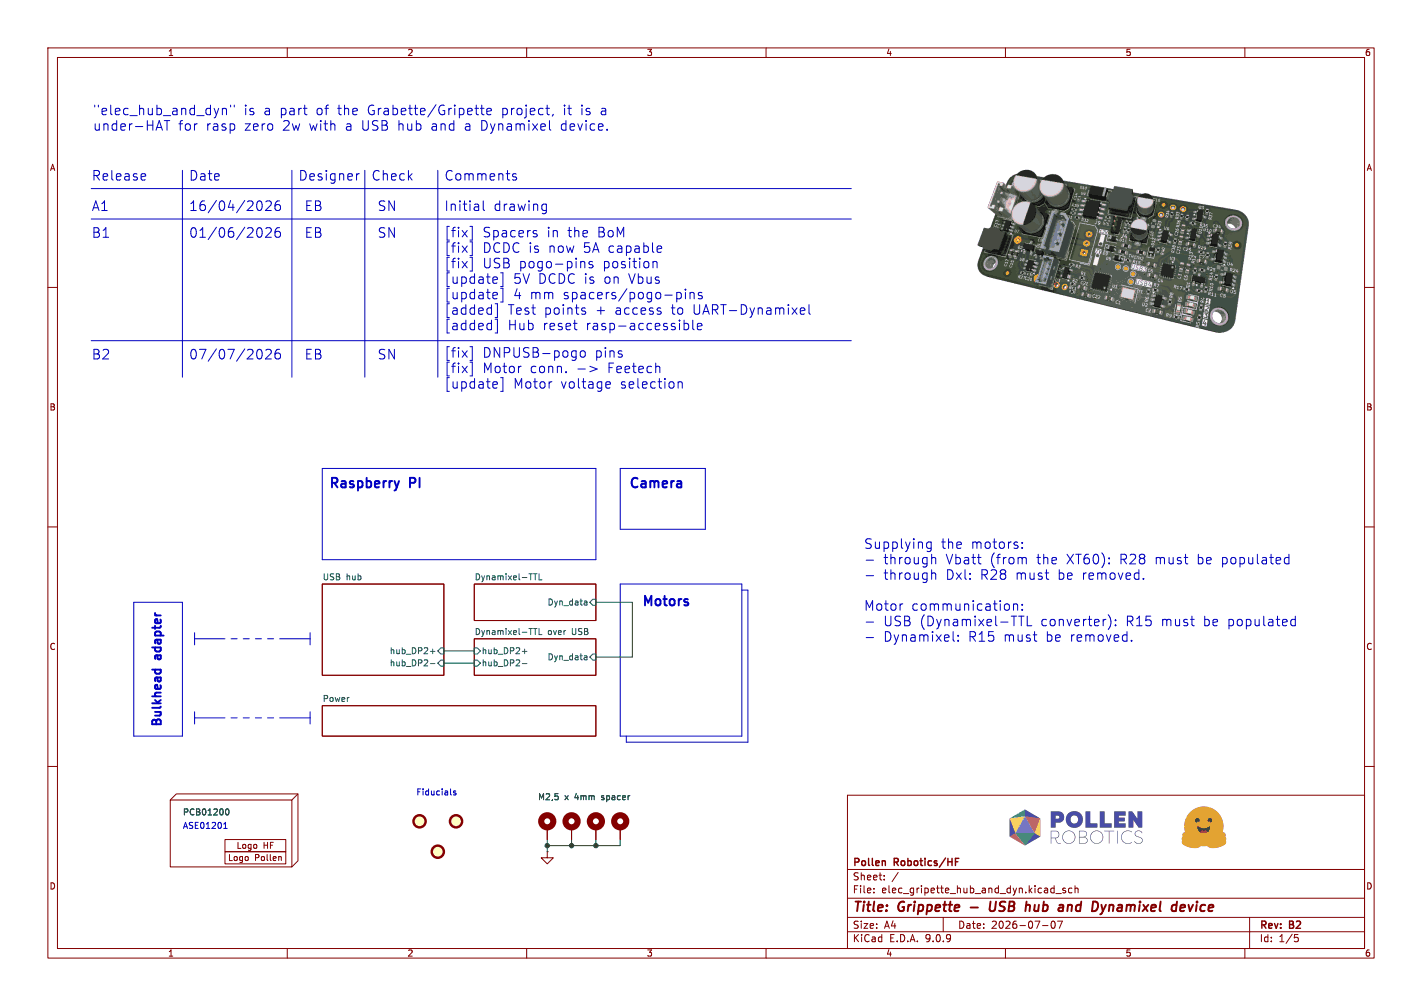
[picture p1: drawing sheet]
(kicad_sch
 (version 20250114)
 (generator "eeschema")
 (generator_version "9.0")
 (paper "A4")
 (title_block
  (title "Grippette - USB hub and Dynamixel device")
  (date "2026-07-07")
  (rev "B2")
  (company "Pollen Robotics/HF"))
 (lib_symbols
  (symbol "Library_Pollen:Logo HF 2025" (exclude_from_sim no) (in_bom yes) (on_board yes)
   (property "Reference" "H" (at 1.27 1.27 0) (effects (font (size 1.27 1.27))))
   (property "Value" "Logo HF 2025" (at 8.89 -3.81 0) (effects (font (size 1.27 1.27)) (hide yes)))
   (property "Footprint" "Library_Pollen:Logo_HF_2025" (at 0 0 0) (effects (font (size 1.27 1.27)) (hide yes)))
   (property "Datasheet" "" (at 0 0 0) (effects (font (size 1.27 1.27)) (hide yes)))
   (property "Description" "" (at 0 0 0) (effects (font (size 1.27 1.27)) (hide yes)))
   (symbol "Logo HF 2025_0_0"
    (rectangle (start 0 0) (end 12.7 -2.54) (stroke (width 0) (type default)) (fill (type none))))
   (symbol "Logo HF 2025_1_1"
    (text "Logo HF" (at 6.35 -1.27 0) (effects (font (size 1.27 1.27)))))
   (embedded_fonts no))
  (symbol "Library_Pollen:Logo Pollen 2021" (exclude_from_sim no) (in_bom yes) (on_board yes)
   (property "Reference" "H" (at 1.27 1.27 0) (effects (font (size 1.27 1.27))))
   (property "Value" "Logo Pollen 2021" (at 8.89 -3.81 0) (effects (font (size 1.27 1.27)) (hide yes)))
   (property "Footprint" "" (at 0 0 0) (effects (font (size 1.27 1.27)) (hide yes)))
   (property "Datasheet" "" (at 0 0 0) (effects (font (size 1.27 1.27)) (hide yes)))
   (property "Description" "" (at 0 0 0) (effects (font (size 1.27 1.27)) (hide yes)))
   (symbol "Logo Pollen 2021_0_0"
    (rectangle (start 0 0) (end 12.7 -2.54) (stroke (width 0) (type default)) (fill (type none)))
    (text "Logo Pollen" (at 6.35 -1.27 0) (effects (font (size 1.27 1.27)))))
   (embedded_fonts no))
  (symbol "Library_Pollen:PCB" (exclude_from_sim no) (in_bom yes) (on_board no)
   (property "Reference" "H" (at 2.54 2.54 0) (effects (font (size 1.27 1.27))))
   (property "Value" "PCB" (at 2.54 -15.24 0) (effects (font (size 1.27 1.27))))
   (property "Footprint" "" (at 0 0 0) (effects (font (size 1.27 1.27)) (hide yes)))
   (property "Datasheet" "" (at 0 0 0) (effects (font (size 1.27 1.27)) (hide yes)))
   (property "Description" "" (at 0 0 0) (effects (font (size 1.27 1.27)) (hide yes)))
   (symbol "PCB_0_0"
    (polyline (pts (xy 0 0) (xy 1.27 1.27) (xy 26.67 1.27) (xy 26.67 -12.7) (xy 25.4 -13.97)) (stroke (width 0) (type default)) (fill (type none)))
    (polyline (pts (xy 26.67 1.27) (xy 25.4 0)) (stroke (width 0) (type default)) (fill (type none))))
   (symbol "PCB_0_1"
    (rectangle (start 0 0) (end 25.4 -13.97) (stroke (width 0) (type default)) (fill (type none))))
   (embedded_fonts no))
  (symbol "Mechanical:Fiducial" (exclude_from_sim no) (in_bom yes) (on_board yes)
   (property "Reference" "FID" (at 0 5.08 0) (effects (font (size 1.27 1.27))))
   (property "Value" "Fiducial" (at 0 3.175 0) (effects (font (size 1.27 1.27))))
   (property "Footprint" "" (at 0 0 0) (effects (font (size 1.27 1.27)) (hide yes)))
   (property "Datasheet" "~" (at 0 0 0) (effects (font (size 1.27 1.27)) (hide yes)))
   (property "Description" "Fiducial Marker" (at 0 0 0) (effects (font (size 1.27 1.27)) (hide yes)))
   (symbol "Fiducial_0_1"
    (circle (center 0 0) (radius 1.27) (stroke (width 0.508) (type default)) (fill (type background))))
   (embedded_fonts no))
  (symbol "Mechanical:MountingHole_Pad"
   (pin_numbers (hide yes))
   (pin_names
    (offset 1.016) (hide yes)) (exclude_from_sim no) (in_bom no) (on_board yes)
   (property "Reference" "H" (at 0 6.35 0) (effects (font (size 1.27 1.27))))
   (property "Value" "MountingHole_Pad" (at 0 4.445 0) (effects (font (size 1.27 1.27))))
   (property "Footprint" "" (at 0 0 0) (effects (font (size 1.27 1.27)) (hide yes)))
   (property "Datasheet" "~" (at 0 0 0) (effects (font (size 1.27 1.27)) (hide yes)))
   (property "Description" "Mounting Hole with connection" (at 0 0 0) (effects (font (size 1.27 1.27)) (hide yes)))
   (symbol "MountingHole_Pad_0_1"
    (circle (center 0 1.27) (radius 1.27) (stroke (width 1.27) (type default)) (fill (type none))))
   (symbol "MountingHole_Pad_1_1"
    (pin input line (at 0 -2.54 90) (length 2.54) (name "1" (effects (font (size 1.27 1.27)))) (number "1" (effects (font (size 1.27 1.27))))))
   (embedded_fonts no))
  (symbol "power:GND"
   (power)
   (pin_numbers (hide yes))
   (pin_names
    (offset 0) (hide yes)) (exclude_from_sim no) (in_bom yes) (on_board yes)
   (property "Reference" "#PWR" (at 0 -6.35 0) (effects (font (size 1.27 1.27)) (hide yes)))
   (property "Value" "GND" (at 0 -3.81 0) (effects (font (size 1.27 1.27))))
   (property "Footprint" "" (at 0 0 0) (effects (font (size 1.27 1.27)) (hide yes)))
   (property "Datasheet" "" (at 0 0 0) (effects (font (size 1.27 1.27)) (hide yes)))
   (property "Description" "Power symbol creates a global label with name \"GND\" , ground" (at 0 0 0) (effects (font (size 1.27 1.27)) (hide yes)))
   (symbol "GND_0_1"
    (polyline (pts (xy 0 0) (xy 0 -1.27) (xy 1.27 -1.27) (xy 0 -2.54) (xy -1.27 -1.27) (xy 0 -1.27)) (stroke (width 0) (type default)) (fill (type none))))
   (symbol "GND_1_1"
    (pin power_in line (at 0 0 270) (length 0) (name "~" (effects (font (size 1.27 1.27)))) (number "1" (effects (font (size 1.27 1.27))))))
   (embedded_fonts no)))
 (bus_alias "GPIO"
  (members "ID_SD" "ID_SC" "IO_02" "IO_03" "IO_04" "IO_05" "IO_06" "IO_07"
   "IO_08" "IO_09" "IO_10" "IO_11" "IO_12" "IO_13" "IO_14" "IO_15" "IO_16"
   "IO_17" "IO_18" "IO_19" "IO_20" "IO_21" "IO_22" "IO_23" "IO_24" "IO_25"
   "IO_26" "IO_27"))
 (text "B2"
  (exclude_from_sim no)
  (at 19.05 75.438 0)
  (effects (font (size 2.0066 2.0066)) (justify left bottom)))
 (text "Date"
  (exclude_from_sim no)
  (at 39.37 38.1 0)
  (effects (font (size 2.0066 2.0066)) (justify left bottom)))
 (text "[fix] Spacers in the BoM\n[fix] DCDC is now 5A capable\n[fix] USB pogo-pins position\n[update] 5V DCDC is on Vbus\n[update] 4 mm spacers/pogo-pins\n[added] Test points + access to UART-Dynamixel\n[added] Hub reset rasp-accessible"
  (exclude_from_sim no)
  (at 92.71 69.342 0)
  (effects (font (size 2.0066 2.0066)) (justify left bottom)))
 (text "Check"
  (exclude_from_sim no)
  (at 77.47 38.1 0)
  (effects (font (size 2.0066 2.0066)) (justify left bottom)))
 (text "Release"
  (exclude_from_sim no)
  (at 19.05 38.1 0)
  (effects (font (size 2.0066 2.0066)) (justify left bottom)))
 (text "Fiducials"
  (exclude_from_sim no)
  (at 86.868 166.37 0)
  (effects (font (size 1.27 1.27)) (justify left bottom)))
 (text "ASE01201"
  (exclude_from_sim no)
  (at 38.1 173.355 0)
  (effects (font (size 1.27 1.27)) (justify left bottom)))
 (text "A1"
  (exclude_from_sim no)
  (at 19.05 44.45 0)
  (effects (font (size 2.0066 2.0066)) (justify left bottom)))
 (text "Motors"
  (exclude_from_sim no)
  (at 139.192 125.73 0)
  (effects (font (size 2 2) (thickness 0.4)
    (bold yes))))
 (text "Supplying the motors:\n- through Vbatt (from the XT60): R28 must be populated\n- through Dxl: R28 must be removed.\n\nMotor communication:\n- USB (Dynamixel-TTL converter): R15 must be populated\n- Dynamixel: R15 must be removed."
  (exclude_from_sim no)
  (at 180.34 134.366 0)
  (effects (font (size 2.0066 2.0066)) (justify left bottom)))
 (text "Raspberry PI"
  (exclude_from_sim no)
  (at 78.486 101.092 0)
  (effects (font (size 2 2) (thickness 0.4)
    (bold yes))))
 (text "EB"
  (exclude_from_sim no)
  (at 63.5 44.45 0)
  (effects (font (size 2.0066 2.0066)) (justify left bottom)))
 (text "Camera"
  (exclude_from_sim no)
  (at 137.16 101.092 0)
  (effects (font (size 2 2) (thickness 0.4)
    (bold yes))))
 (text "Initial drawing"
  (exclude_from_sim no)
  (at 92.71 44.45 0)
  (effects (font (size 2.0066 2.0066)) (justify left bottom)))
 (text "EB"
  (exclude_from_sim no)
  (at 63.5 50.038 0)
  (effects (font (size 2.0066 2.0066)) (justify left bottom)))
 (text "SN"
  (exclude_from_sim no)
  (at 78.74 75.438 0)
  (effects (font (size 2.0066 2.0066)) (justify left bottom)))
 (text "\"elec_hub_and_dyn\" is a part of the Grabette/Gripette project, it is a \nunder-HAT for rasp zero 2w with a USB hub and a Dynamixel device."
  (exclude_from_sim no)
  (at 19.304 27.686 0)
  (effects (font (size 2.0066 2.0066)) (justify left bottom)))
 (text "Designer"
  (exclude_from_sim no)
  (at 62.23 38.1 0)
  (effects (font (size 2.0066 2.0066)) (justify left bottom)))
 (text "[fix] DNP USB-pogo pins\n[fix] Motor conn. -> Feetech\n[update] Motor voltage selection"
  (exclude_from_sim no)
  (at 92.71 81.534 0)
  (effects (font (size 2.0066 2.0066)) (justify left bottom)))
 (text "EB"
  (exclude_from_sim no)
  (at 63.5 75.438 0)
  (effects (font (size 2.0066 2.0066)) (justify left bottom)))
 (text "Bulkhead adapter"
  (exclude_from_sim no)
  (at 32.766 139.954 90)
  (effects (font (size 1.8 1.8) (thickness 0.4)
    (bold yes))))
 (text "ToDo:\n - still the USB does not operate (pogo-pins? rasp-gadget-mode?)\n - for using only the dynamixel/feetech, one need to remove R28, \n   but then it is required to inject Vbus into Vbat: add an extra\n   0R for that."
  (exclude_from_sim no)
  (at 54.61 92.71 0)
  (effects (font (size 2.0066 2.0066)) (justify left bottom)))
 (text "07/07/2026"
  (exclude_from_sim no)
  (at 39.37 75.438 0)
  (effects (font (size 2.0066 2.0066)) (justify left bottom)))
 (text "SN"
  (exclude_from_sim no)
  (at 78.74 50.038 0)
  (effects (font (size 2.0066 2.0066)) (justify left bottom)))
 (text "01/06/2026"
  (exclude_from_sim no)
  (at 39.37 50.038 0)
  (effects (font (size 2.0066 2.0066)) (justify left bottom)))
 (text "SN"
  (exclude_from_sim no)
  (at 78.74 44.45 0)
  (effects (font (size 2.0066 2.0066)) (justify left bottom)))
 (text "B1"
  (exclude_from_sim no)
  (at 19.05 50.038 0)
  (effects (font (size 2.0066 2.0066)) (justify left bottom)))
 (text "Comments"
  (exclude_from_sim no)
  (at 92.71 38.1 0)
  (effects (font (size 2.0066 2.0066)) (justify left bottom)))
 (text "16/04/2026"
  (exclude_from_sim no)
  (at 39.37 44.45 0)
  (effects (font (size 2.0066 2.0066)) (justify left bottom)))
 (junction
  (at 114.3 176.53)
  (diameter 0)
  (color 0 0 0 0))
 (junction
  (at 124.46 176.53)
  (diameter 0)
  (color 0 0 0 0))
 (junction
  (at 119.38 176.53)
  (diameter 0)
  (color 0 0 0 0))
 (wire
  (pts (xy 124.46 125.73) (xy 132.08 125.73))
  (stroke (width 0) (type default)))
 (polyline
  (pts (xy 154.94 123.19) (xy 156.21 123.19))
  (stroke (width 0) (type default)))
 (wire
  (pts (xy 114.3 176.53) (xy 114.3 177.8))
  (stroke (width 0) (type default)))
 (polyline
  (pts (xy 129.54 121.92) (xy 129.54 153.67))
  (stroke (width 0) (type default)))
 (polyline
  (pts (xy 40.64 133.35) (xy 46.99 133.35))
  (stroke (width 0) (type default)))
 (polyline
  (pts (xy 40.64 132.08) (xy 40.64 134.62))
  (stroke (width 0) (type default)))
 (wire
  (pts (xy 124.46 176.53) (xy 119.38 176.53))
  (stroke (width 0) (type default)))
 (polyline
  (pts (xy 67.31 97.79) (xy 67.31 116.84))
  (stroke (width 0) (type default)))
 (polyline
  (pts (xy 40.64 148.59) (xy 40.64 151.13))
  (stroke (width 0) (type default)))
 (polyline
  (pts (xy 91.44 35.56) (xy 91.44 78.74))
  (stroke (width 0) (type default)))
 (polyline
  (pts (xy 129.54 97.79) (xy 129.54 110.49))
  (stroke (width 0) (type default)))
 (polyline
  (pts (xy 27.94 125.73) (xy 27.94 153.67))
  (stroke (width 0) (type default)))
 (polyline
  (pts (xy 64.77 132.08) (xy 64.77 134.62))
  (stroke (width 0) (type default)))
 (polyline
  (pts (xy 147.32 110.49) (xy 147.32 97.79))
  (stroke (width 0) (type default)))
 (polyline
  (pts (xy 124.46 97.79) (xy 67.31 97.79))
  (stroke (width 0) (type default)))
 (polyline
  (pts (xy 38.1 35.56) (xy 38.1 78.74))
  (stroke (width 0) (type default)))
 (polyline
  (pts (xy 58.42 149.86) (xy 64.77 149.86))
  (stroke (width 0) (type default)))
 (wire
  (pts (xy 124.46 176.53) (xy 129.54 176.53))
  (stroke (width 0) (type default)))
 (polyline
  (pts (xy 154.94 153.67) (xy 154.94 121.92))
  (stroke (width 0) (type default)))
 (wire
  (pts (xy 132.08 137.16) (xy 124.46 137.16))
  (stroke (width 0) (type default)))
 (polyline
  (pts (xy 156.21 123.19) (xy 156.21 154.94))
  (stroke (width 0) (type default)))
 (polyline
  (pts (xy 19.05 45.72) (xy 177.8 45.72))
  (stroke (width 0) (type default)))
 (polyline
  (pts (xy 55.88 133.35) (xy 57.15 133.35))
  (stroke (width 0) (type default)))
 (wire
  (pts (xy 92.71 138.43) (xy 99.06 138.43))
  (stroke (width 0) (type default)))
 (wire
  (pts (xy 119.38 175.26) (xy 119.38 176.53))
  (stroke (width 0) (type default)))
 (polyline
  (pts (xy 38.1 153.67) (xy 38.1 125.73))
  (stroke (width 0) (type default)))
 (polyline
  (pts (xy 50.8 133.35) (xy 52.07 133.35))
  (stroke (width 0) (type default)))
 (polyline
  (pts (xy 53.34 133.35) (xy 54.61 133.35))
  (stroke (width 0) (type default)))
 (wire
  (pts (xy 132.08 125.73) (xy 132.08 137.16))
  (stroke (width 0) (type default)))
 (polyline
  (pts (xy 48.26 149.86) (xy 49.53 149.86))
  (stroke (width 0) (type default)))
 (polyline
  (pts (xy 130.81 153.67) (xy 130.81 154.94))
  (stroke (width 0) (type default)))
 (wire
  (pts (xy 129.54 175.26) (xy 129.54 176.53))
  (stroke (width 0) (type default)))
 (polyline
  (pts (xy 129.54 153.67) (xy 154.94 153.67))
  (stroke (width 0) (type default)))
 (polyline
  (pts (xy 50.8 149.86) (xy 52.07 149.86))
  (stroke (width 0) (type default)))
 (polyline
  (pts (xy 156.21 154.94) (xy 130.81 154.94))
  (stroke (width 0) (type default)))
 (polyline
  (pts (xy 27.94 153.67) (xy 38.1 153.67))
  (stroke (width 0) (type default)))
 (polyline
  (pts (xy 124.46 116.84) (xy 124.46 97.79))
  (stroke (width 0) (type default)))
 (polyline
  (pts (xy 60.96 35.56) (xy 60.96 78.74))
  (stroke (width 0) (type default)))
 (polyline
  (pts (xy 76.2 35.56) (xy 76.2 78.74))
  (stroke (width 0) (type default)))
 (polyline
  (pts (xy 19.05 39.37) (xy 177.8 39.37))
  (stroke (width 0) (type default)))
 (polyline
  (pts (xy 147.32 97.79) (xy 129.54 97.79))
  (stroke (width 0) (type default)))
 (polyline
  (pts (xy 40.64 149.86) (xy 46.99 149.86))
  (stroke (width 0) (type default)))
 (polyline
  (pts (xy 38.1 125.73) (xy 27.94 125.73))
  (stroke (width 0) (type default)))
 (polyline
  (pts (xy 53.34 149.86) (xy 54.61 149.86))
  (stroke (width 0) (type default)))
 (wire
  (pts (xy 92.71 135.89) (xy 99.06 135.89))
  (stroke (width 0) (type default)))
 (polyline
  (pts (xy 55.88 149.86) (xy 57.15 149.86))
  (stroke (width 0) (type default)))
 (polyline
  (pts (xy 154.94 121.92) (xy 129.54 121.92))
  (stroke (width 0) (type default)))
 (wire
  (pts (xy 119.38 176.53) (xy 114.3 176.53))
  (stroke (width 0) (type default)))
 (polyline
  (pts (xy 67.31 116.84) (xy 124.46 116.84))
  (stroke (width 0) (type default)))
 (polyline
  (pts (xy 64.77 148.59) (xy 64.77 151.13))
  (stroke (width 0) (type default)))
 (polyline
  (pts (xy 58.42 133.35) (xy 64.77 133.35))
  (stroke (width 0) (type default)))
 (polyline
  (pts (xy 48.26 133.35) (xy 49.53 133.35))
  (stroke (width 0) (type default)))
 (polyline
  (pts (xy 129.54 110.49) (xy 147.32 110.49))
  (stroke (width 0) (type default)))
 (polyline
  (pts (xy 19.05 71.12) (xy 177.8 71.12))
  (stroke (width 0) (type default)))
 (wire
  (pts (xy 114.3 175.26) (xy 114.3 176.53))
  (stroke (width 0) (type default)))
 (wire
  (pts (xy 124.46 175.26) (xy 124.46 176.53))
  (stroke (width 0) (type default)))
 (image
  (at 251.46 172.72)
  (scale 0.172343)
  (data))
 (image
  (at 224.79 172.72)
  (scale 0.108366)
  (data))
 (image
  (at 232.41 52.07)
  (scale 0.25)
  (data))
 (symbol
  (lib_id "Mechanical:MountingHole_Pad")
  (at 119.38 172.72 0)
  (unit 1)
  (exclude_from_sim no)
  (in_bom yes)
  (on_board yes)
  (dnp no)
  (property "Reference" "H5" (at 121.92 171.45 0) (effects (font (size 1.27 1.27)) (justify left) (hide yes)))
  (property "Value" "M2,5 x 4mm spacer" (at 125.73 166.37 0) (effects (font (size 1.27 1.27)) (justify left) (hide yes)))
  (property "Footprint" "LCSC_parts_lib:SMD_BD5.6-D4.1_spacer" (at 119.38 172.72 0) (effects (font (size 1.27 1.27)) (hide yes)))
  (property "Datasheet" "~" (at 119.38 172.72 0) (effects (font (size 1.27 1.27)) (hide yes)))
  (property "Description" "Mounting Hole with connection" (at 119.38 172.72 0) (effects (font (size 1.27 1.27)) (hide yes)))
  (property "Dielectric" "" (at 119.38 172.72 0) (effects (font (size 1.27 1.27)) (hide yes)))
  (property "Field7" "" (at 119.38 172.72 0) (effects (font (size 1.27 1.27)) (hide yes)))
  (property "KLC_S3.3" "" (at 119.38 172.72 0) (effects (font (size 1.27 1.27)) (hide yes)))
  (property "KLC_S4.1" "" (at 119.38 172.72 0) (effects (font (size 1.27 1.27)) (hide yes)))
  (property "Length" "" (at 119.38 172.72 0) (effects (font (size 1.27 1.27)) (hide yes)))
  (property "Power Rating" "" (at 119.38 172.72 0) (effects (font (size 1.27 1.27)) (hide yes)))
  (property "Resistance" "" (at 119.38 172.72 0) (effects (font (size 1.27 1.27)) (hide yes)))
  (property "Tolerance" "" (at 119.38 172.72 0) (effects (font (size 1.27 1.27)) (hide yes)))
  (property "Voltage Rating" "" (at 119.38 172.72 0) (effects (font (size 1.27 1.27)) (hide yes)))
  (property "Width" "" (at 119.38 172.72 0) (effects (font (size 1.27 1.27)) (hide yes)))
  (property "FT Position Offset" "" (at 119.38 172.72 0) (effects (font (size 1.27 1.27)) (hide yes)))
  (property "LCSC Part" "C2916324" (at 119.38 172.72 0) (effects (font (size 1.27 1.27)) (hide yes)))
  (pin "1"))
 (symbol
  (lib_id "Library_Pollen:PCB")
  (at 35.56 167.005 0)
  (unit 1)
  (exclude_from_sim no)
  (in_bom no)
  (on_board no)
  (dnp no)
  (property "Reference" "H1" (at 38.1 164.465 0) (effects (font (size 1.27 1.27)) (justify left) (hide yes)))
  (property "Value" "PCB01200" (at 38.1 169.545 0) (effects (font (size 1.27 1.27)) (justify left)))
  (property "Footprint" "" (at 35.56 167.005 0) (effects (font (size 1.27 1.27)) (hide yes)))
  (property "Datasheet" "" (at 35.56 167.005 0) (effects (font (size 1.27 1.27)) (hide yes)))
  (property "Description" "PCB" (at 35.56 167.005 0) (effects (font (size 1.27 1.27)) (hide yes)))
  (property "Man." "" (at 35.56 167.005 0) (effects (font (size 1.27 1.27)) (hide yes)))
  (property "Man. Ref." "" (at 35.56 167.005 0) (effects (font (size 1.27 1.27)) (hide yes)))
  (property "FT Position Offset" "" (at 35.56 167.005 0) (effects (font (size 1.27 1.27)) (hide yes))))
 (symbol
  (lib_id "Mechanical:Fiducial")
  (at 95.25 171.45 0)
  (unit 1)
  (exclude_from_sim no)
  (in_bom no)
  (on_board yes)
  (dnp no)
  (fields_autoplaced yes)
  (property "Reference" "FID3" (at 97.79 171.4499 0) (effects (font (size 1.27 1.27)) (justify left) (hide yes)))
  (property "Value" "DNP Fiducial" (at 97.79 172.7199 0) (effects (font (size 1.27 1.27)) (justify left) (hide yes)))
  (property "Footprint" "Fiducial:Fiducial_1mm_Mask2mm" (at 95.25 171.45 0) (effects (font (size 1.27 1.27)) (hide yes)))
  (property "Datasheet" "~" (at 95.25 171.45 0) (effects (font (size 1.27 1.27)) (hide yes)))
  (property "Description" "Fiducial" (at 95.25 171.45 0) (effects (font (size 1.27 1.27)) (hide yes)))
  (property "Man." "" (at 95.25 171.45 0) (effects (font (size 1.27 1.27)) (hide yes)))
  (property "Man. Ref." "" (at 95.25 171.45 0) (effects (font (size 1.27 1.27)) (hide yes)))
  (property "FT Position Offset" "" (at 95.25 171.45 0) (effects (font (size 1.27 1.27)) (hide yes))))
 (symbol
  (lib_id "Mechanical:MountingHole_Pad")
  (at 124.46 172.72 0)
  (unit 1)
  (exclude_from_sim no)
  (in_bom yes)
  (on_board yes)
  (dnp no)
  (property "Reference" "H6" (at 127 171.45 0) (effects (font (size 1.27 1.27)) (justify left) (hide yes)))
  (property "Value" "M2,5 x 4mm spacer" (at 117.856 166.116 0) (effects (font (size 1.27 1.27)) (justify left) (hide yes)))
  (property "Footprint" "LCSC_parts_lib:SMD_BD5.6-D4.1_spacer" (at 124.46 172.72 0) (effects (font (size 1.27 1.27)) (hide yes)))
  (property "Datasheet" "~" (at 124.46 172.72 0) (effects (font (size 1.27 1.27)) (hide yes)))
  (property "Description" "Mounting Hole with connection" (at 128.27 166.624 0) (effects (font (size 1.27 1.27)) (hide yes)))
  (property "Dielectric" "" (at 124.46 172.72 0) (effects (font (size 1.27 1.27)) (hide yes)))
  (property "Field7" "" (at 124.46 172.72 0) (effects (font (size 1.27 1.27)) (hide yes)))
  (property "KLC_S3.3" "" (at 124.46 172.72 0) (effects (font (size 1.27 1.27)) (hide yes)))
  (property "KLC_S4.1" "" (at 124.46 172.72 0) (effects (font (size 1.27 1.27)) (hide yes)))
  (property "Length" "" (at 124.46 172.72 0) (effects (font (size 1.27 1.27)) (hide yes)))
  (property "Power Rating" "" (at 124.46 172.72 0) (effects (font (size 1.27 1.27)) (hide yes)))
  (property "Resistance" "" (at 124.46 172.72 0) (effects (font (size 1.27 1.27)) (hide yes)))
  (property "Tolerance" "" (at 124.46 172.72 0) (effects (font (size 1.27 1.27)) (hide yes)))
  (property "Voltage Rating" "" (at 124.46 172.72 0) (effects (font (size 1.27 1.27)) (hide yes)))
  (property "Width" "" (at 124.46 172.72 0) (effects (font (size 1.27 1.27)) (hide yes)))
  (property "FT Position Offset" "" (at 124.46 172.72 0) (effects (font (size 1.27 1.27)) (hide yes)))
  (property "LCSC Part" "C2916324" (at 124.46 172.72 0) (effects (font (size 1.27 1.27)) (hide yes)))
  (pin "1"))
 (symbol
  (lib_id "Mechanical:MountingHole_Pad")
  (at 114.3 172.72 0)
  (unit 1)
  (exclude_from_sim no)
  (in_bom yes)
  (on_board yes)
  (dnp no)
  (property "Reference" "H4" (at 116.84 171.45 0) (effects (font (size 1.27 1.27)) (justify left) (hide yes)))
  (property "Value" "M2,5 x 4mm spacer" (at 112.268 166.37 0) (effects (font (size 1.27 1.27)) (justify left)))
  (property "Footprint" "LCSC_parts_lib:SMD_BD5.6-D4.1_spacer" (at 114.3 172.72 0) (effects (font (size 1.27 1.27)) (hide yes)))
  (property "Datasheet" "~" (at 114.3 172.72 0) (effects (font (size 1.27 1.27)) (hide yes)))
  (property "Description" "Mounting Hole with connection" (at 118.11 166.624 0) (effects (font (size 1.27 1.27)) (hide yes)))
  (property "Dielectric" "" (at 114.3 172.72 0) (effects (font (size 1.27 1.27)) (hide yes)))
  (property "Field7" "" (at 114.3 172.72 0) (effects (font (size 1.27 1.27)) (hide yes)))
  (property "KLC_S3.3" "" (at 114.3 172.72 0) (effects (font (size 1.27 1.27)) (hide yes)))
  (property "KLC_S4.1" "" (at 114.3 172.72 0) (effects (font (size 1.27 1.27)) (hide yes)))
  (property "Length" "" (at 114.3 172.72 0) (effects (font (size 1.27 1.27)) (hide yes)))
  (property "Power Rating" "" (at 114.3 172.72 0) (effects (font (size 1.27 1.27)) (hide yes)))
  (property "Resistance" "" (at 114.3 172.72 0) (effects (font (size 1.27 1.27)) (hide yes)))
  (property "Tolerance" "" (at 114.3 172.72 0) (effects (font (size 1.27 1.27)) (hide yes)))
  (property "Voltage Rating" "" (at 114.3 172.72 0) (effects (font (size 1.27 1.27)) (hide yes)))
  (property "Width" "" (at 114.3 172.72 0) (effects (font (size 1.27 1.27)) (hide yes)))
  (property "FT Position Offset" "" (at 114.3 172.72 0) (effects (font (size 1.27 1.27)) (hide yes)))
  (property "LCSC Part" "C2916324" (at 114.3 172.72 0) (effects (font (size 1.27 1.27)) (hide yes)))
  (pin "1"))
 (symbol
  (lib_id "Mechanical:Fiducial")
  (at 87.63 171.45 0)
  (unit 1)
  (exclude_from_sim no)
  (in_bom no)
  (on_board yes)
  (dnp no)
  (property "Reference" "FID1" (at 90.17 171.45 0) (effects (font (size 1.27 1.27)) (justify left) (hide yes)))
  (property "Value" "DNP Fiducial" (at 90.17 172.7199 0) (effects (font (size 1.27 1.27)) (justify left) (hide yes)))
  (property "Footprint" "Fiducial:Fiducial_1mm_Mask2mm" (at 87.63 171.45 0) (effects (font (size 1.27 1.27)) (hide yes)))
  (property "Datasheet" "~" (at 87.63 171.45 0) (effects (font (size 1.27 1.27)) (hide yes)))
  (property "Description" "Fiducial" (at 87.63 171.45 0) (effects (font (size 1.27 1.27)) (hide yes)))
  (property "Man." "" (at 87.63 171.45 0) (effects (font (size 1.27 1.27)) (hide yes)))
  (property "Man. Ref." "" (at 87.63 171.45 0) (effects (font (size 1.27 1.27)) (hide yes)))
  (property "FT Position Offset" "" (at 87.63 171.45 0) (effects (font (size 1.27 1.27)) (hide yes))))
 (symbol
  (lib_id "power:GND")
  (at 114.3 177.8 0)
  (unit 1)
  (exclude_from_sim no)
  (in_bom yes)
  (on_board yes)
  (dnp no)
  (fields_autoplaced yes)
  (property "Reference" "#PWR011" (at 114.3 184.15 0) (effects (font (size 1.27 1.27)) (hide yes)))
  (property "Value" "GND" (at 114.3 182.88 0) (effects (font (size 1.27 1.27)) (hide yes)))
  (property "Footprint" "" (at 114.3 177.8 0) (effects (font (size 1.27 1.27)) (hide yes)))
  (property "Datasheet" "" (at 114.3 177.8 0) (effects (font (size 1.27 1.27)) (hide yes)))
  (property "Description" "Power symbol creates a global label with name \"GND\" , ground" (at 114.3 177.8 0) (effects (font (size 1.27 1.27)) (hide yes)))
  (pin "1"))
 (symbol
  (lib_id "Mechanical:Fiducial")
  (at 91.44 177.8 0)
  (unit 1)
  (exclude_from_sim no)
  (in_bom no)
  (on_board yes)
  (dnp no)
  (fields_autoplaced yes)
  (property "Reference" "FID2" (at 93.98 177.7999 0) (effects (font (size 1.27 1.27)) (justify left) (hide yes)))
  (property "Value" "DNP Fiducial" (at 93.98 179.0699 0) (effects (font (size 1.27 1.27)) (justify left) (hide yes)))
  (property "Footprint" "Fiducial:Fiducial_1mm_Mask2mm" (at 91.44 177.8 0) (effects (font (size 1.27 1.27)) (hide yes)))
  (property "Datasheet" "~" (at 91.44 177.8 0) (effects (font (size 1.27 1.27)) (hide yes)))
  (property "Description" "Fiducial" (at 91.44 177.8 0) (effects (font (size 1.27 1.27)) (hide yes)))
  (property "Man." "" (at 91.44 177.8 0) (effects (font (size 1.27 1.27)) (hide yes)))
  (property "Man. Ref." "" (at 91.44 177.8 0) (effects (font (size 1.27 1.27)) (hide yes)))
  (property "FT Position Offset" "" (at 91.44 177.8 0) (effects (font (size 1.27 1.27)) (hide yes))))
 (symbol
  (lib_id "Mechanical:MountingHole_Pad")
  (at 129.54 172.72 0)
  (unit 1)
  (exclude_from_sim no)
  (in_bom yes)
  (on_board yes)
  (dnp no)
  (property "Reference" "H7" (at 132.08 171.45 0) (effects (font (size 1.27 1.27)) (justify left) (hide yes)))
  (property "Value" "M2,5 x 4mm spacer" (at 135.89 166.37 0) (effects (font (size 1.27 1.27)) (justify left) (hide yes)))
  (property "Footprint" "LCSC_parts_lib:SMD_BD5.6-D4.1_spacer" (at 129.54 172.72 0) (effects (font (size 1.27 1.27)) (hide yes)))
  (property "Datasheet" "~" (at 129.54 172.72 0) (effects (font (size 1.27 1.27)) (hide yes)))
  (property "Description" "Mounting Hole with connection" (at 129.54 172.72 0) (effects (font (size 1.27 1.27)) (hide yes)))
  (property "Dielectric" "" (at 129.54 172.72 0) (effects (font (size 1.27 1.27)) (hide yes)))
  (property "Field7" "" (at 129.54 172.72 0) (effects (font (size 1.27 1.27)) (hide yes)))
  (property "KLC_S3.3" "" (at 129.54 172.72 0) (effects (font (size 1.27 1.27)) (hide yes)))
  (property "KLC_S4.1" "" (at 129.54 172.72 0) (effects (font (size 1.27 1.27)) (hide yes)))
  (property "Length" "" (at 129.54 172.72 0) (effects (font (size 1.27 1.27)) (hide yes)))
  (property "Power Rating" "" (at 129.54 172.72 0) (effects (font (size 1.27 1.27)) (hide yes)))
  (property "Resistance" "" (at 129.54 172.72 0) (effects (font (size 1.27 1.27)) (hide yes)))
  (property "Tolerance" "" (at 129.54 172.72 0) (effects (font (size 1.27 1.27)) (hide yes)))
  (property "Voltage Rating" "" (at 129.54 172.72 0) (effects (font (size 1.27 1.27)) (hide yes)))
  (property "Width" "" (at 129.54 172.72 0) (effects (font (size 1.27 1.27)) (hide yes)))
  (property "FT Position Offset" "" (at 129.54 172.72 0) (effects (font (size 1.27 1.27)) (hide yes)))
  (property "LCSC Part" "C2916324" (at 129.54 172.72 0) (effects (font (size 1.27 1.27)) (hide yes)))
  (pin "1"))
 (symbol
  (lib_id "Library_Pollen:Logo Pollen 2021")
  (at 46.99 177.8 0)
  (unit 1)
  (exclude_from_sim no)
  (in_bom no)
  (on_board yes)
  (dnp no)
  (property "Reference" "H3" (at 48.26 175.895 0) (effects (font (size 1.27 1.27)) (hide yes)))
  (property "Value" "DNP Logo Pollen 2021" (at 53.34 175.26 0) (effects (font (size 1.27 1.27)) (hide yes)))
  (property "Footprint" "Library_Pollen:Logo_Pollen_2021_sq" (at 46.99 177.8 0) (effects (font (size 1.27 1.27)) (hide yes)))
  (property "Datasheet" "" (at 46.99 177.8 0) (effects (font (size 1.27 1.27)) (hide yes)))
  (property "Description" "Logo Pollen" (at 46.99 177.8 0) (effects (font (size 1.27 1.27)) (hide yes)))
  (property "Man." "" (at 46.99 177.8 0) (effects (font (size 1.27 1.27)) (hide yes)))
  (property "Man. Ref." "" (at 46.99 177.8 0) (effects (font (size 1.27 1.27)) (hide yes)))
  (property "FT Position Offset" "" (at 46.99 177.8 0) (effects (font (size 1.27 1.27)) (hide yes))))
 (symbol
  (lib_id "Library_Pollen:Logo HF 2025")
  (at 46.99 175.26 0)
  (unit 1)
  (exclude_from_sim no)
  (in_bom no)
  (on_board yes)
  (dnp no)
  (fields_autoplaced yes)
  (property "Reference" "H2" (at 53.34 172.72 0) (effects (font (size 1.27 1.27)) (hide yes)))
  (property "Value" "Logo HF 2025" (at 55.88 179.07 0) (effects (font (size 1.27 1.27)) (hide yes)))
  (property "Footprint" "Library_Pollen:Logo_HF_2025" (at 46.99 175.26 0) (effects (font (size 1.27 1.27)) (hide yes)))
  (property "Datasheet" "" (at 46.99 175.26 0) (effects (font (size 1.27 1.27)) (hide yes)))
  (property "Description" "Logo HF" (at 46.99 175.26 0) (effects (font (size 1.27 1.27)) (hide yes)))
  (property "FT Position Offset" "" (at 46.99 175.26 0) (effects (font (size 1.27 1.27)) (hide yes))))
 (sheet
  (at 67.31 147.32)
  (size 57.15 6.35)
  (exclude_from_sim no)
  (in_bom yes)
  (on_board yes)
  (dnp no)
  (fields_autoplaced yes)
  (stroke (width 0.1524) (type solid))
  (fill (color 0 0 0 0.0000))
  (property "Sheetname" "Power" (at 67.31 146.6084 0) (effects (font (size 1.27 1.27)) (justify left bottom)))
  (property "Sheetfile" "DCDC.kicad_sch" (at 67.31 154.2546 0) (effects (font (size 1.27 1.27)) (justify left top) (hide yes))))
 (sheet
  (at 99.06 121.92)
  (size 25.4 7.62)
  (exclude_from_sim no)
  (in_bom yes)
  (on_board yes)
  (dnp no)
  (fields_autoplaced yes)
  (stroke (width 0.1524) (type solid))
  (fill (color 0 0 0 0.0000))
  (property "Sheetname" "Dynamixel-TTL" (at 99.06 121.2084 0) (effects (font (size 1.27 1.27)) (justify left bottom)))
  (property "Sheetfile" "dynamixel_3_from_rasp.kicad_sch" (at 99.06 130.1246 0) (effects (font (size 1.27 1.27)) (justify left top) (hide yes)))
  (pin "Dyn_data" input (at 124.46 125.73 0) (effects (font (size 1.27 1.27)) (justify right))))
 (sheet
  (at 67.31 121.92)
  (size 25.4 19.05)
  (exclude_from_sim no)
  (in_bom yes)
  (on_board yes)
  (dnp no)
  (fields_autoplaced yes)
  (stroke (width 0.1524) (type solid))
  (fill (color 0 0 0 0.0000))
  (property "Sheetname" "USB hub" (at 67.31 121.2084 0) (effects (font (size 1.27 1.27)) (justify left bottom)))
  (property "Sheetfile" "usb_hub.kicad_sch" (at 67.31 141.5546 0) (effects (font (size 1.27 1.27)) (justify left top) (hide yes)))
  (pin "hub_DP2-" input (at 92.71 138.43 0) (effects (font (size 1.27 1.27)) (justify right)))
  (pin "hub_DP2+" input (at 92.71 135.89 0) (effects (font (size 1.27 1.27)) (justify right))))
 (sheet
  (at 99.06 133.35)
  (size 25.4 7.62)
  (exclude_from_sim no)
  (in_bom yes)
  (on_board yes)
  (dnp no)
  (fields_autoplaced yes)
  (stroke (width 0.1524) (type solid))
  (fill (color 0 0 0 0.0000))
  (property "Sheetname" "Dynamixel-TTL over USB" (at 99.06 132.6384 0) (effects (font (size 1.27 1.27)) (justify left bottom)))
  (property "Sheetfile" "dynamixel_3.kicad_sch" (at 99.06 141.5546 0) (effects (font (size 1.27 1.27)) (justify left top) (hide yes)))
  (pin "hub_DP2-" input (at 99.06 138.43 180) (effects (font (size 1.27 1.27)) (justify left)))
  (pin "hub_DP2+" input (at 99.06 135.89 180) (effects (font (size 1.27 1.27)) (justify left)))
  (pin "Dyn_data" input (at 124.46 137.16 0) (effects (font (size 1.27 1.27)) (justify right))))
 (sheet_instances
  (path ""
   (page "1")))
 (embedded_fonts no))
